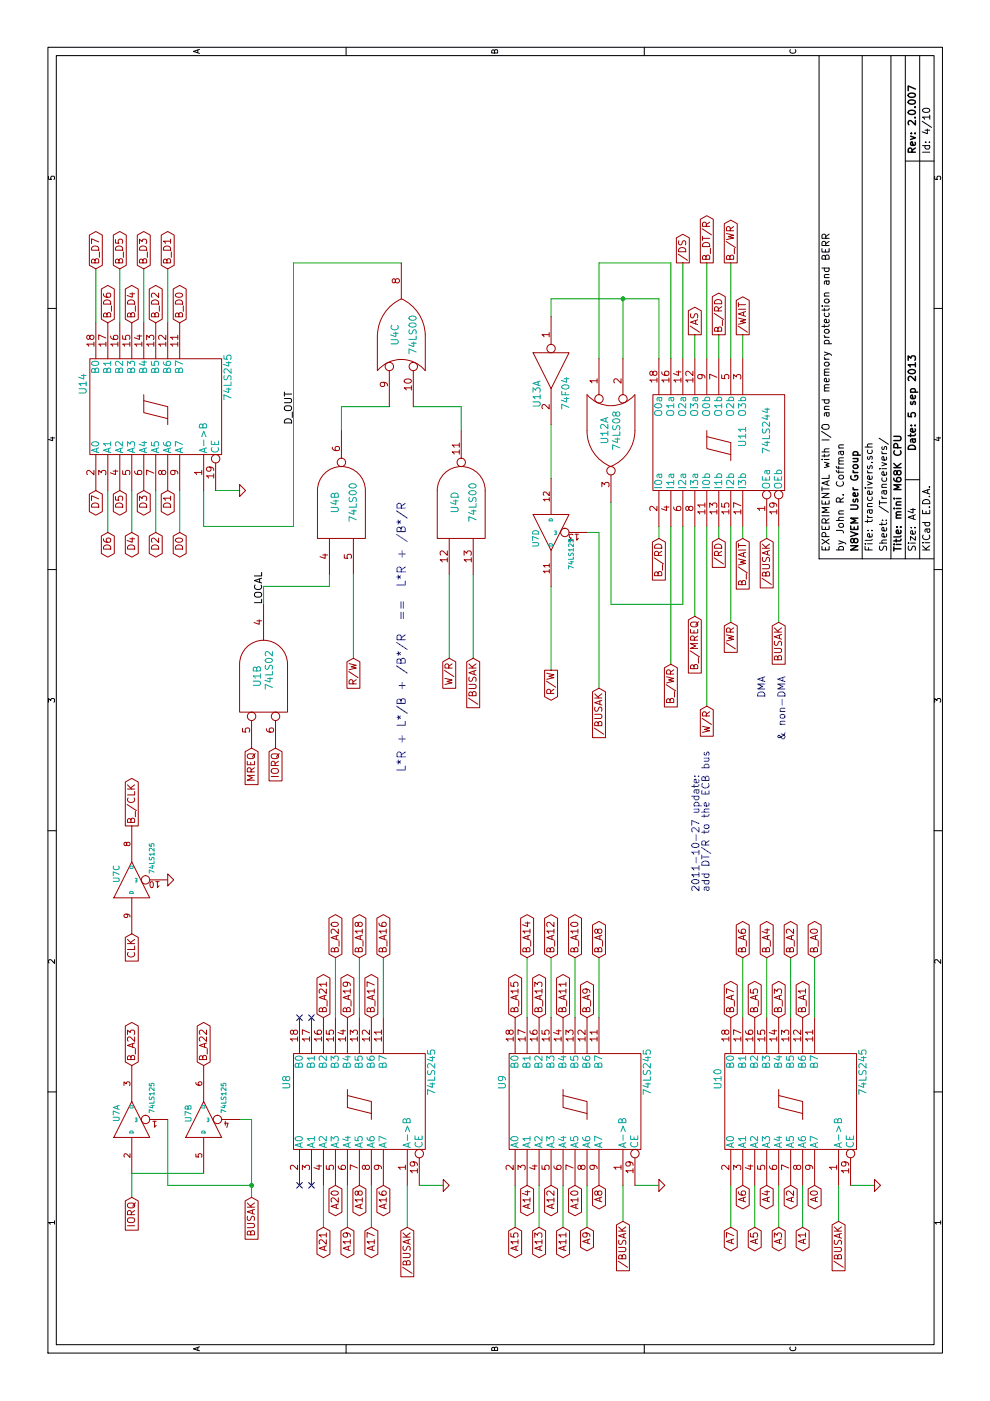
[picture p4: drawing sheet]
EESchema Schematic File Version 4
LIBS:babyM68K-cache
EELAYER 29 0
EELAYER END
$Descr A4 11693 8268
encoding utf-8
Sheet 4 10
Title "mini M68K CPU"
Date "5 sep 2013"
Rev "2.0.007"
Comp "N8VEM User Group"
Comment1 "by John R. Coffman"
Comment2 "EXPERIMENTAL with I/O and memory protection and BERR"
Comment3 ""
Comment4 ""
$EndDescr
Text Notes 5250 3400 0    70   ~ 0
L*R + L*/B + /B*/R  ==  L*R + /B*/R
Wire Wire Line
	6800 2200 6800 2750
Wire Wire Line
	8300 3250 8300 2850
Wire Wire Line
	5800 5900 7300 5900
Wire Wire Line
	8150 4600 7700 4600
Connection ~ 1800 2100
Wire Wire Line
	2350 2000 2350 2100
Wire Wire Line
	2350 2100 1700 2100
Wire Wire Line
	1700 1100 1900 1100
Wire Wire Line
	8700 5200 9200 5200
Wire Wire Line
	8700 5500 9200 5500
Wire Wire Line
	7300 6100 6500 6100
Wire Wire Line
	8700 6000 8900 6000
Wire Wire Line
	7300 5700 6650 5700
Wire Wire Line
	6650 5700 6650 5100
Wire Wire Line
	6650 5100 7500 5100
Wire Wire Line
	7300 5500 7200 5500
Wire Wire Line
	7300 6200 7200 6200
Wire Wire Line
	7300 6400 7200 6400
Wire Wire Line
	9500 3350 9500 2450
Wire Wire Line
	9500 2450 7300 2450
Wire Wire Line
	7300 2450 7300 1700
Wire Wire Line
	7300 1700 7600 1700
Wire Wire Line
	8300 2850 8100 2850
Wire Wire Line
	6900 3750 6200 3750
Wire Wire Line
	6800 2200 6650 2200
Wire Wire Line
	7600 2000 7600 1800
Wire Wire Line
	7250 1300 7600 1300
Wire Wire Line
	7250 900  7600 900 
Wire Wire Line
	9450 1200 9000 1200
Wire Wire Line
	9450 800  9000 800 
Wire Wire Line
	3700 3000 3200 3000
Wire Wire Line
	3700 4400 3200 4400
Wire Wire Line
	3200 4800 3700 4800
Wire Wire Line
	3200 6200 3700 6200
Wire Wire Line
	3200 6600 3700 6600
Wire Wire Line
	1800 4300 1450 4300
Wire Wire Line
	1800 4700 1450 4700
Wire Wire Line
	1800 6100 1450 6100
Wire Wire Line
	1800 6500 1450 6500
Wire Wire Line
	1450 3100 1800 3100
Wire Wire Line
	1800 2700 1450 2700
Wire Wire Line
	1500 5200 1800 5200
Wire Wire Line
	1800 3700 1800 3500
Wire Wire Line
	1800 5500 1800 5300
Wire Wire Line
	1800 7300 1800 7100
Wire Wire Line
	1450 3400 1800 3400
Wire Wire Line
	1500 7000 1800 7000
Wire Wire Line
	1800 2900 1450 2900
Wire Wire Line
	1450 6700 1800 6700
Wire Wire Line
	1450 6300 1800 6300
Wire Wire Line
	1450 4900 1800 4900
Wire Wire Line
	1800 4500 1450 4500
Wire Wire Line
	3700 6800 3200 6800
Wire Wire Line
	3700 6400 3200 6400
Wire Wire Line
	3700 5000 3200 5000
Wire Wire Line
	3700 4600 3200 4600
Wire Wire Line
	3200 3200 3700 3200
Wire Wire Line
	3200 2800 3700 2800
Wire Wire Line
	9000 1000 9450 1000
Wire Wire Line
	9000 1400 9450 1400
Wire Wire Line
	7600 1100 7250 1100
Wire Wire Line
	7600 1500 7250 1500
Wire Wire Line
	6200 3950 6900 3950
Wire Wire Line
	6800 2750 6900 2750
Wire Wire Line
	6900 2950 6200 2950
Wire Wire Line
	8100 3850 8300 3850
Wire Wire Line
	6500 6500 7300 6500
Wire Wire Line
	8900 6200 8700 6200
Wire Wire Line
	9500 5700 8700 5700
Wire Wire Line
	7300 5600 6150 5600
Wire Wire Line
	8700 5600 9500 5600
Wire Wire Line
	9500 5600 9500 5000
Wire Wire Line
	9500 5000 8700 5000
Wire Wire Line
	9500 6100 8700 6100
Wire Wire Line
	7300 6000 7200 6000
Wire Wire Line
	8700 5800 8900 5800
Wire Wire Line
	1900 1100 1900 1700
Wire Wire Line
	2350 1400 1800 1400
Wire Wire Line
	1800 1400 1800 2100
Wire Wire Line
	5950 5000 7250 5000
Connection ~ 9200 5200
Wire Wire Line
	9200 5500 9200 4600
Wire Wire Line
	9200 4600 9050 4600
Wire Wire Line
	7300 5800 6550 5800
Wire Wire Line
	7250 5000 7250 4900
Wire Wire Line
	6800 4600 6100 4600
Wire Wire Line
	8700 5900 9500 5900
Wire Wire Line
	8300 3850 8300 3450
Text Notes 4250 5850 0    60   ~ 0
2011-10-27 update:\nadd DT/R to the ECB bus
Text GLabel 9500 5900 2    60   Output ~ 0
B_DT/R
Text GLabel 5800 5900 0    60   Input ~ 0
W/R
Text GLabel 8900 5800 2    60   Output ~ 0
/AS
Text GLabel 6550 5800 0    60   Input ~ 0
B_/MREQ
$Comp
L babyM68K-rescue:74F04 U13
U 1 2
P 8600 4600
F 0 "U13" H 8795 4715 60  0000 C CNN
F 1 "74F04" H 8790 4475 60  0000 C CNN
F 2 "" H 8600 4600 50  0001 C CNN
F 3 "" H 8600 4600 50  0001 C CNN
	1    8600 4600
	-1   0    0    -1  
$EndComp
Text GLabel 5950 5000 0    60   Input ~ 0
/BUSAK
$Comp
L babyM68K-rescue:74LS125 U7
U 4 1
P 7250 4600
F 0 "U7" H 7250 4700 50  0000 L BNN
F 1 "74LS125" H 7300 4450 40  0000 L TNN
F 2 "" H 7250 4600 50  0001 C CNN
F 3 "" H 7250 4600 50  0001 C CNN
	4    7250 4600
	-1   0    0    -1  
$EndComp
NoConn ~ 1800 2500
NoConn ~ 1800 2600
NoConn ~ 3200 2500
NoConn ~ 3200 2600
Text GLabel 1700 2100 0    60   Input ~ 0
BUSAK
$Comp
L babyM68K-rescue:GND #PWR04
U 1 1
P 4350 1400
F 0 "#PWR04" H 4350 1400 30  0001 C CNN
F 1 "GND" H 4350 1330 30  0001 C CNN
F 2 "" H 4350 1400 50  0001 C CNN
F 3 "" H 4350 1400 50  0001 C CNN
	1    4350 1400
	1    0    0    -1  
$EndComp
Text GLabel 3900 1100 0    60   Input ~ 0
CLK
Text GLabel 4800 1100 2    60   Output ~ 0
B_/CLK
$Comp
L babyM68K-rescue:74LS125 U7
U 3 1
P 4350 1100
F 0 "U7" H 4350 1200 50  0000 L BNN
F 1 "74LS125" H 4400 950 40  0000 L TNN
F 2 "" H 4350 1100 50  0001 C CNN
F 3 "" H 4350 1100 50  0001 C CNN
	3    4350 1100
	1    0    0    -1  
$EndComp
Text GLabel 2800 1700 2    60   3State ~ 0
B_A22
Text GLabel 2800 1100 2    60   3State ~ 0
B_A23
Text GLabel 1700 1100 0    60   Input ~ 0
IORQ
$Comp
L babyM68K-rescue:74LS125 U7
U 1 1
P 2350 1100
F 0 "U7" H 2350 1200 50  0000 L BNN
F 1 "74LS125" H 2400 950 40  0000 L TNN
F 2 "" H 2350 1100 50  0001 C CNN
F 3 "" H 2350 1100 50  0001 C CNN
	1    2350 1100
	1    0    0    -1  
$EndComp
$Comp
L babyM68K-rescue:74LS125 U7
U 2 1
P 2350 1700
F 0 "U7" H 2350 1800 50  0000 L BNN
F 1 "74LS125" H 2400 1550 40  0000 L TNN
F 2 "" H 2350 1700 50  0001 C CNN
F 3 "" H 2350 1700 50  0001 C CNN
	2    2350 1700
	1    0    0    -1  
$EndComp
Text GLabel 6100 4600 0    60   Output ~ 0
R/W
Text GLabel 6500 6100 0    60   Input ~ 0
/WR
Text GLabel 7200 6000 0    60   Input ~ 0
/RD
$Comp
L babyM68K-rescue:74LS08 U12
U 1 2
P 8100 5100
F 0 "U12" H 8100 5150 60  0000 C CNN
F 1 "74LS08" H 8100 5050 60  0000 C CNN
F 2 "" H 8100 5100 50  0001 C CNN
F 3 "" H 8100 5100 50  0001 C CNN
	1    8100 5100
	-1   0    0    -1  
$EndComp
Text GLabel 9500 5700 2    60   Output ~ 0
/DS
Text GLabel 9500 6100 2    60   Output ~ 0
B_/WR
Text GLabel 8900 6000 2    60   Output ~ 0
B_/RD
Text GLabel 7200 5500 0    60   Input ~ 0
B_/RD
Text GLabel 6150 5600 0    60   Input ~ 0
B_/WR
Text GLabel 8900 6200 2    60   Output ~ 0
/WAIT
Text GLabel 7200 6200 0    60   Input ~ 0
B_/WAIT
Text Notes 6050 6400 2    60   ~ 0
DMA\n\n& non-DMA
Text GLabel 6500 6500 0    60   Input ~ 0
BUSAK
Text GLabel 7200 6400 0    60   Input ~ 0
/BUSAK
$Comp
L babyM68K-rescue:74LS244 U11
U 1 1
P 8000 6000
F 0 "U11" H 8050 5800 60  0000 C CNN
F 1 "74LS244" H 8100 5600 60  0000 C CNN
F 2 "" H 8000 6000 50  0001 C CNN
F 3 "" H 8000 6000 50  0001 C CNN
	1    8000 6000
	1    0    0    -1  
$EndComp
Text Label 8150 2450 0    60   ~ 0
D_OUT
Text GLabel 6200 3750 0    60   Input ~ 0
W/R
Text GLabel 6200 2950 0    60   Input ~ 0
R/W
Text GLabel 6200 3950 0    60   Input ~ 0
/BUSAK
$Comp
L babyM68K-rescue:74LS00 U4
U 4 1
P 7500 3850
F 0 "U4" H 7500 3900 60  0000 C CNN
F 1 "74LS00" H 7500 3750 60  0000 C CNN
F 2 "" H 7500 3850 50  0001 C CNN
F 3 "" H 7500 3850 50  0001 C CNN
	4    7500 3850
	1    0    0    -1  
$EndComp
$Comp
L babyM68K-rescue:74LS00 U4
U 2 1
P 7500 2850
F 0 "U4" H 7500 2900 60  0000 C CNN
F 1 "74LS00" H 7500 2750 60  0000 C CNN
F 2 "" H 7500 2850 50  0001 C CNN
F 3 "" H 7500 2850 50  0001 C CNN
	2    7500 2850
	1    0    0    -1  
$EndComp
$Comp
L babyM68K-rescue:74LS00 U4
U 3 2
P 8900 3350
F 0 "U4" H 8900 3400 60  0000 C CNN
F 1 "74LS00" H 8900 3250 60  0000 C CNN
F 2 "" H 8900 3350 50  0001 C CNN
F 3 "" H 8900 3350 50  0001 C CNN
	3    8900 3350
	1    0    0    -1  
$EndComp
Text Label 6650 2200 0    60   ~ 0
LOCAL
Text GLabel 5450 2300 0    60   Input ~ 0
IORQ
Text GLabel 5450 2100 0    60   Input ~ 0
MREQ
$Comp
L babyM68K-rescue:74LS02 U1
U 2 2
P 6050 2200
F 0 "U1" H 6050 2250 60  0000 C CNN
F 1 "74LS02" H 6100 2150 60  0000 C CNN
F 2 "" H 6050 2200 50  0001 C CNN
F 3 "" H 6050 2200 50  0001 C CNN
	2    6050 2200
	1    0    0    -1  
$EndComp
$Comp
L babyM68K-rescue:GND #PWR05
U 1 1
P 7600 2000
F 0 "#PWR05" H 7600 2000 30  0001 C CNN
F 1 "GND" H 7600 1930 30  0001 C CNN
F 2 "" H 7600 2000 50  0001 C CNN
F 3 "" H 7600 2000 50  0001 C CNN
	1    7600 2000
	1    0    0    -1  
$EndComp
Text GLabel 7250 900  0    60   BiDi ~ 0
D6
Text GLabel 7250 1100 0    60   BiDi ~ 0
D4
Text GLabel 7250 1300 0    60   BiDi ~ 0
D2
Text GLabel 7250 1500 0    60   BiDi ~ 0
D0
Text GLabel 7600 1400 0    60   BiDi ~ 0
D1
Text GLabel 7600 1200 0    60   BiDi ~ 0
D3
Text GLabel 7600 1000 0    60   BiDi ~ 0
D5
Text GLabel 7600 800  0    60   BiDi ~ 0
D7
Text GLabel 9450 1200 2    60   BiDi ~ 0
B_D3
Text GLabel 9450 1000 2    60   BiDi ~ 0
B_D5
Text GLabel 9450 800  2    60   BiDi ~ 0
B_D7
Text GLabel 9000 900  2    60   BiDi ~ 0
B_D6
Text GLabel 9000 1100 2    60   BiDi ~ 0
B_D4
Text GLabel 9000 1300 2    60   BiDi ~ 0
B_D2
Text GLabel 9450 1400 2    60   BiDi ~ 0
B_D1
Text GLabel 9000 1500 2    60   BiDi ~ 0
B_D0
$Comp
L babyM68K-rescue:74LS245 U14
U 1 1
P 8300 1300
F 0 "U14" H 8400 1875 60  0000 L BNN
F 1 "74LS245" H 8350 725 60  0000 L TNN
F 2 "" H 8300 1300 50  0001 C CNN
F 3 "" H 8300 1300 50  0001 C CNN
	1    8300 1300
	1    0    0    -1  
$EndComp
Text GLabel 3700 6800 2    60   BiDi ~ 0
B_A0
Text GLabel 3700 6600 2    60   BiDi ~ 0
B_A2
Text GLabel 3700 6400 2    60   BiDi ~ 0
B_A4
Text GLabel 3700 6200 2    60   BiDi ~ 0
B_A6
Text GLabel 3700 5000 2    60   BiDi ~ 0
B_A8
Text GLabel 3700 4800 2    60   BiDi ~ 0
B_A10
Text GLabel 3700 4600 2    60   BiDi ~ 0
B_A12
Text GLabel 3700 4400 2    60   BiDi ~ 0
B_A14
Text GLabel 3700 3200 2    60   BiDi ~ 0
B_A16
Text GLabel 3700 3000 2    60   BiDi ~ 0
B_A18
Text GLabel 3700 2800 2    60   BiDi ~ 0
B_A20
Text GLabel 3200 2700 2    60   BiDi ~ 0
B_A21
Text GLabel 3200 2900 2    60   BiDi ~ 0
B_A19
Text GLabel 3200 3100 2    60   BiDi ~ 0
B_A17
Text GLabel 3200 4300 2    60   BiDi ~ 0
B_A15
Text GLabel 3200 4500 2    60   BiDi ~ 0
B_A13
Text GLabel 3200 4700 2    60   BiDi ~ 0
B_A11
Text GLabel 3200 4900 2    60   BiDi ~ 0
B_A9
Text GLabel 3200 6100 2    60   BiDi ~ 0
B_A7
Text GLabel 3200 6300 2    60   BiDi ~ 0
B_A5
Text GLabel 3200 6500 2    60   BiDi ~ 0
B_A3
Text GLabel 3200 6700 2    60   BiDi ~ 0
B_A1
Text GLabel 1450 6700 0    60   BiDi ~ 0
A1
Text GLabel 1450 6500 0    60   BiDi ~ 0
A3
Text GLabel 1450 6300 0    60   BiDi ~ 0
A5
Text GLabel 1450 6100 0    60   BiDi ~ 0
A7
Text GLabel 1450 4900 0    60   BiDi ~ 0
A9
Text GLabel 1450 4700 0    60   BiDi ~ 0
A11
Text GLabel 1450 4500 0    60   BiDi ~ 0
A13
Text GLabel 1450 4300 0    60   BiDi ~ 0
A15
Text GLabel 1450 3100 0    60   BiDi ~ 0
A17
Text GLabel 1450 2900 0    60   BiDi ~ 0
A19
Text GLabel 1450 2700 0    60   BiDi ~ 0
A21
Text GLabel 1800 2800 0    60   BiDi ~ 0
A20
Text GLabel 1800 3000 0    60   BiDi ~ 0
A18
Text GLabel 1800 3200 0    60   BiDi ~ 0
A16
Text GLabel 1800 4400 0    60   BiDi ~ 0
A14
Text GLabel 1800 4600 0    60   BiDi ~ 0
A12
Text GLabel 1800 4800 0    60   BiDi ~ 0
A10
Text GLabel 1800 5000 0    60   BiDi ~ 0
A8
Text GLabel 1800 6200 0    60   BiDi ~ 0
A6
Text GLabel 1800 6400 0    60   BiDi ~ 0
A4
Text GLabel 1800 6600 0    60   BiDi ~ 0
A2
Text GLabel 1800 6800 0    60   BiDi ~ 0
A0
Text GLabel 1500 7000 0    60   Input ~ 0
/BUSAK
Text GLabel 1450 3400 0    60   Input ~ 0
/BUSAK
Text GLabel 1500 5200 0    60   Input ~ 0
/BUSAK
$Comp
L babyM68K-rescue:GND #PWR06
U 1 1
P 1800 3700
F 0 "#PWR06" H 1800 3700 30  0001 C CNN
F 1 "GND" H 1800 3630 30  0001 C CNN
F 2 "" H 1800 3700 50  0001 C CNN
F 3 "" H 1800 3700 50  0001 C CNN
	1    1800 3700
	1    0    0    -1  
$EndComp
$Comp
L babyM68K-rescue:GND #PWR07
U 1 1
P 1800 5500
F 0 "#PWR07" H 1800 5500 30  0001 C CNN
F 1 "GND" H 1800 5430 30  0001 C CNN
F 2 "" H 1800 5500 50  0001 C CNN
F 3 "" H 1800 5500 50  0001 C CNN
	1    1800 5500
	1    0    0    -1  
$EndComp
$Comp
L babyM68K-rescue:GND #PWR08
U 1 1
P 1800 7300
F 0 "#PWR08" H 1800 7300 30  0001 C CNN
F 1 "GND" H 1800 7230 30  0001 C CNN
F 2 "" H 1800 7300 50  0001 C CNN
F 3 "" H 1800 7300 50  0001 C CNN
	1    1800 7300
	1    0    0    -1  
$EndComp
$Comp
L babyM68K-rescue:74LS245 U10
U 1 1
P 2500 6600
F 0 "U10" H 2600 7175 60  0000 L BNN
F 1 "74LS245" H 2550 6025 60  0000 L TNN
F 2 "" H 2500 6600 50  0001 C CNN
F 3 "" H 2500 6600 50  0001 C CNN
	1    2500 6600
	1    0    0    -1  
$EndComp
$Comp
L babyM68K-rescue:74LS245 U9
U 1 1
P 2500 4800
F 0 "U9" H 2600 5375 60  0000 L BNN
F 1 "74LS245" H 2550 4225 60  0000 L TNN
F 2 "" H 2500 4800 50  0001 C CNN
F 3 "" H 2500 4800 50  0001 C CNN
	1    2500 4800
	1    0    0    -1  
$EndComp
$Comp
L babyM68K-rescue:74LS245 U8
U 1 1
P 2500 3000
F 0 "U8" H 2600 3575 60  0000 L BNN
F 1 "74LS245" H 2550 2425 60  0000 L TNN
F 2 "" H 2500 3000 50  0001 C CNN
F 3 "" H 2500 3000 50  0001 C CNN
	1    2500 3000
	1    0    0    -1  
$EndComp
$EndSCHEMATC
